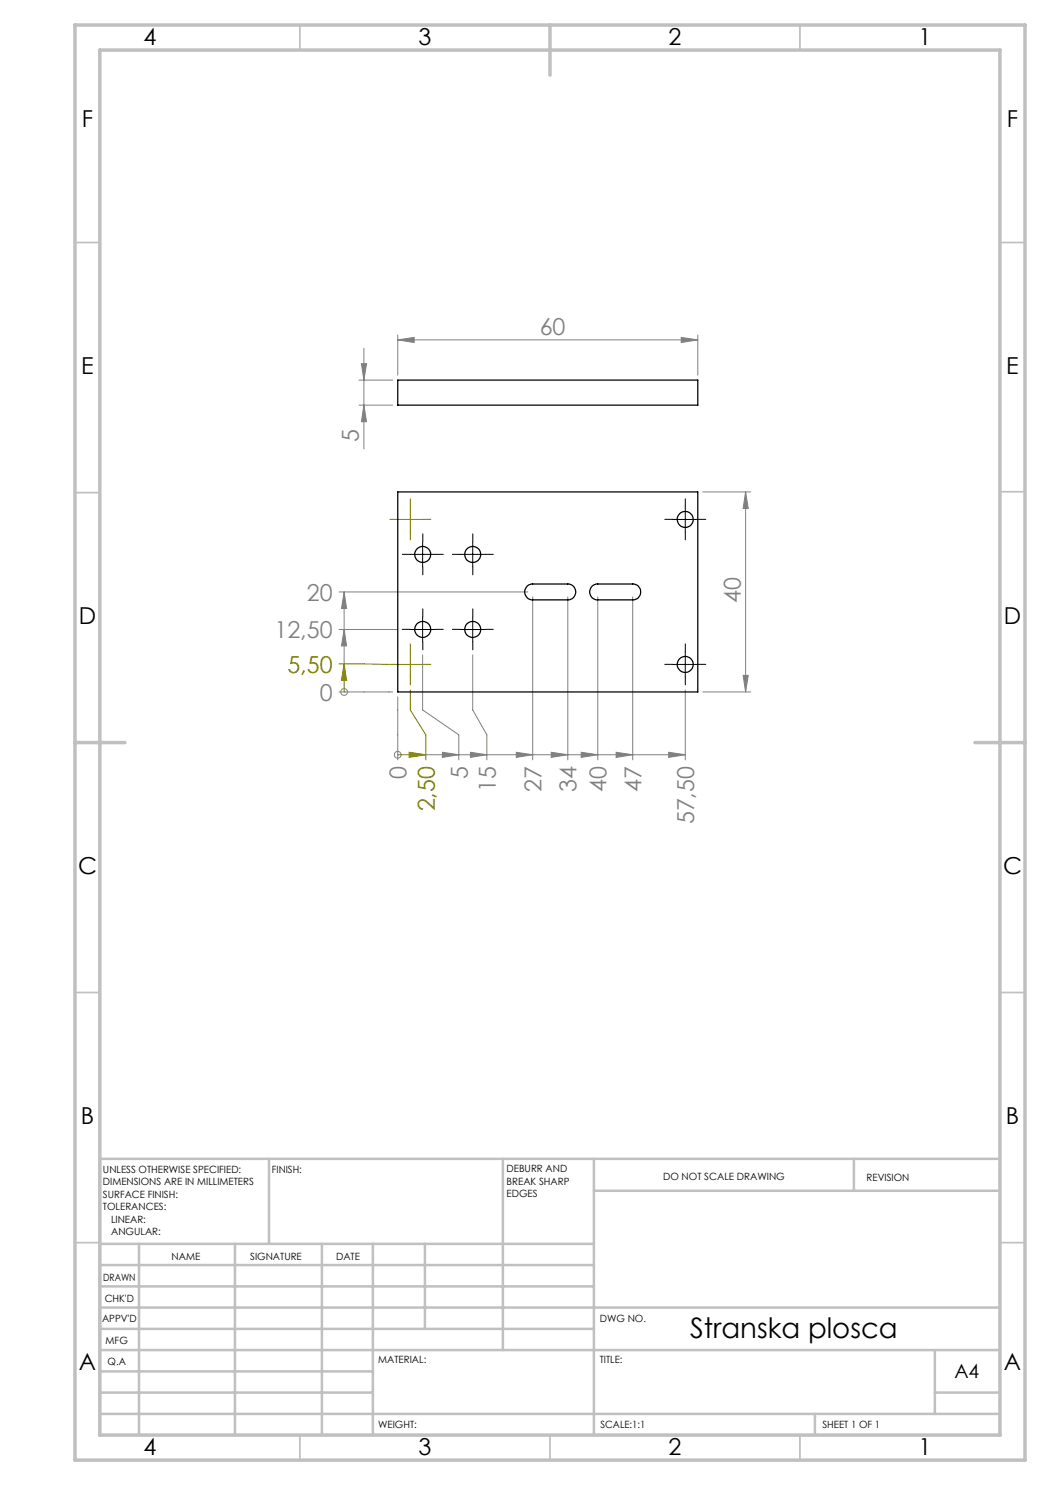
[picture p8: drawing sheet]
<svg xmlns="http://www.w3.org/2000/svg" width="210mm" height="297mm" viewBox="0 0 210 297" stroke-linecap="round" stroke-linejoin="round" font-family="sans-serif">
<path d="M79.6 103.9h4.9M82.1 101.4v5M67.8 132.8l10 .1h-.9M68.8 132.8v5.6M68.8 132.8l.5 3.3h-1zM79.6 132.9h4.9M82.1 138v4l3.1 5v5M82.1 130.4v5M79.6 151h5.6M81.8 150.5l3.4 .5-3.4 .5z" fill="none" stroke="#808000" stroke-width=".2"/>
<g fill="none" stroke="#808080" stroke-width=".2">
<path d="M71.8 76h6.7M72.3 72.7h1l-.5 3.3zM72.8 69.7v20.1M79.6 68l3.2-.5v1zM79.6 67v8M79.6 68h60M136.2 67.5l3.4 .5-3.4 .5zM139.6 67v8M71.8 81h6.7M72.8 81l.5 3.3h-1zM140.5 98.4h9.6M149.1 98.4v40"/>
<path d="M149.1 98.4l.5 3.3h-1zM67.8 118.4h37.8M68.8 118.4v14.4M68.8 118.4l.5 3.3h-1zM106.5 119.4v32.6M113.6 119.4v32.6M119.6 119.4v32.6M126.5 119.4v32.6M67.8 138.4h10.7M67.8 125.9h11.6M68.8 125.9l.5 3.3h-1zM68.8 138.4h.1"/>
<path d="M79.6 139.4v12.6M84.5 131v11l7.3 5v5M94.5 131v11l2.9 5v5M137.1 138v14M140.5 138.4h9.6M148.6 135.1h1l-.5 3.3zM79.6 151h.1M85.2 151h51.9M88.5 150.5l3.3 .5-3.3 .5zM94.1 150.5l3.3 .5-3.3 .5zM103.3 150.5l3.2 .5-3.2 .5zM110.2 150.5l3.4 .5-3.4 .5z"/>
<path d="M116.2 150.5l3.4 .5-3.4 .5zM123.2 150.5l3.3 .5-3.3 .5zM133.7 150.5l3.4 .5-3.4 .5z"/>
<circle cx="68.8" cy="138.4" r=".69"/>
<circle cx="79.5" cy="151" r=".68"/>
</g>
<g fill="none" stroke="#000" stroke-width=".2" stroke-dasharray="15.2 1.3 1.3 1.3">
<path d="M82.1 110.9h-1.6M84.6 108.4v-1.6M84.6 113.4v1.6M87.1 110.9h1.6M92.1 110.9h-1.6M94.6 108.4v-1.6M94.6 113.4v1.6M97.1 110.9h1.6M134.6 103.9h-1.6M137.1 101.4v-1.6M137.1 106.4v1.6M139.6 103.9h1.6"/>
<path d="M82.1 125.9h-1.6M84.6 123.4v-1.6M84.6 128.4v1.6M87.1 125.9h1.6M92.1 125.9h-1.6M94.6 123.4v-1.6M94.6 128.4v1.6M97.1 125.9h1.6M134.6 132.9h-1.6M137.1 130.4v-1.6M137.1 135.4v1.6M139.6 132.9h1.6"/>
</g>
<path d="M82.1 110.9h4.9M84.5 108.4v5M92 110.9h5M94.5 108.4v5M134.5 103.9h5.1M137.1 101.4v5M82.1 125.9h4.9M84.5 123.4v5M92 125.9h5M94.5 123.4v5M134.5 132.9h5.1M137.1 130.4v5" fill="none" stroke="#000" stroke-width=".2"/>
<path d="M79.6 103.9h-1.6M82.1 101.4v-1.6M82.1 106.4v1.6M84.6 103.9h1.6M79.6 132.9h-1.6M82.1 130.4v-1.6M82.1 135.4v1.6M84.6 132.9h1.6" fill="none" stroke="#808000" stroke-width=".2" stroke-dasharray="15.2 1.3 1.3 1.3"/>
<g fill="none" stroke="#c0c0c0" stroke-width=".35">
<path d="M60 5v5M160 5v5M15 48.5h5M200 48.5h5M15 98.5h5M200 98.4h5M15 198.5h5M200 198.5h5M15 248.5h5M200 248.5h5M60 287v5M110 287v5"/>
<path d="M160 287v5"/>
</g>
<g fill="none" stroke="#c0c0c0" stroke-width=".5">
<path d="M53.8 231.8v17M100.6 231.8v38.2M118.8 231.8v55.2M118.8 238.2h81.2M170.8 231.8v6.4M200 231.8h-180v55.2M20 248.8h98.8M20 257.3h98.8M20 253h98.8M27.8 248.8v38.2M47 248.8v38.2M64.4 248.8v38.2"/>
<path d="M74.6 248.8v38.2M85 248.8v17M20 265.8h98.8M20 261.5h180M20 278.5h54.6M20 274.3h54.6M20 270h180M187 278.5h13M187 270v12.8M20 282.8h180M163 282.8v4.2"/>
</g>
<path d="M15 5h190v287h-190zM20 10h180v277h-180zM110 5v10M15 148.5h10M195 148.5h10" fill="none" stroke="#c0c0c0" stroke-width=".7"/>
<g fill="#808000">
<path d="M68.8 132.8l.5 3.3h-1z"/>
<path d="M81.8 150.5l3.4 .5-3.4 .5z"/>
</g>
<g fill="#808080">
<path d="M68.8 125.9l.5 3.3h-1zM68.8 118.4l.5 3.3h-1z"/>
<path d="M88.5 150.5l3.3 .5-3.3 .5zM94.1 150.5l3.3 .5-3.3 .5zM103.3 150.5l3.2 .5-3.2 .5zM110.2 150.5l3.4 .5-3.4 .5zM116.2 150.5l3.4 .5-3.4 .5zM123.2 150.5l3.3 .5-3.3 .5zM133.7 150.5l3.4 .5-3.4 .5z"/>
<path d="M136.2 67.5l3.4 .5-3.4 .5zM79.6 68l3.2-.5v1z"/>
<path d="M72.8 81l.5 3.3h-1zM72.3 72.7h1l-.5 3.3z"/>
<path d="M148.6 135.1h1l-.5 3.3zM149.1 98.4l.5 3.3h-1z"/>
</g>
<g fill="none" stroke="#000" stroke-width=".25">
<path d="M79.6 76h60v5h-60zM79.6 98.4h60v40h-60zM105.5 117.2l.8-.4h7.3a1.59 1.59 0 0 1 1.6 1.6 1.59 1.59 0 0 1-1.6 1.6h-7.1a1.6 1.6 0 0 1-1.4-1.1 1.6 1.6 0 0 1 .4-1.7zM118.5 117.2l.7-.4h7.3a1.59 1.59 0 0 1 1.6 1.6 1.59 1.59 0 0 1-1.6 1.6h-6.9a1.6 1.6 0 0 1-1.6-1 1.6 1.6 0 0 1 .5-1.8z"/>
<circle cx="84.5" cy="110.9" r="1.6"/>
<circle cx="94.5" cy="110.9" r="1.61"/>
<circle cx="137" cy="103.9" r="1.59"/>
<circle cx="84.6" cy="125.9" r="1.6"/>
<circle cx="94.5" cy="125.9" r="1.61"/>
<circle cx="137" cy="132.9" r="1.6"/>
</g>
<text font-size="5.6" x="138" y="267.5">Stranska plosca</text>
<g font-size="4.7">
<text x="28.7" y="9">4</text>
<text x="83.7" y="9">3</text>
<text x="133.7" y="9">2</text>
<text x="183.7" y="9">1</text>
<text x="16.4" y="25.5">F</text>
<text x="201.4" y="25.5">F</text>
<text x="16.2" y="74.7">E</text>
<text x="201.2" y="74.7">E</text>
<text x="15.8" y="124.7">D</text>
<text x="200.8" y="124.7">D</text>
<text x="15.6" y="174.7">C</text>
<text x="200.6" y="174.7">C</text>
<text x="16.2" y="224.7">B</text>
<text x="201.2" y="224.7">B</text>
<text x="15.8" y="274">A</text>
<text x="200.8" y="274">A</text>
<text x="28.7" y="291">4</text>
<text x="83.7" y="291">3</text>
<text x="133.7" y="291">2</text>
<text x="183.7" y="291">1</text>
</g>
<g font-size="4.7" fill="#808080">
<text x="107.9" y="67">60</text>
<text x="71.8" y="88.5" transform="rotate(-90 71.8 88.5)">5</text>
<text x="61.4" y="120.1">20</text>
<text x="148.1" y="120.7" transform="rotate(-90 148.1 120.7)">40</text>
<text x="54.9" y="127.6">12,50</text>
<text x="63.9" y="140.1">0</text>
<text x="81.3" y="155.8" transform="rotate(-90 81.3 155.8)">0</text>
<text x="93.6" y="155.8" transform="rotate(-90 93.6 155.8)">5</text>
<text x="99.2" y="158.4" transform="rotate(-90 99.2 158.4)">15</text>
<text x="108.3" y="158.4" transform="rotate(-90 108.3 158.4)">27</text>
<text x="115.3" y="158.4" transform="rotate(-90 115.3 158.4)">34</text>
<text x="121.3" y="158.4" transform="rotate(-90 121.3 158.4)">40</text>
<text x="128.3" y="158.4" transform="rotate(-90 128.3 158.4)">47</text>
<text x="138.8" y="164.9" transform="rotate(-90 138.8 164.9)">57,50</text>
</g>
<g font-size="4.7" fill="#808000">
<text x="57.5" y="134.5">5,50</text>
<text x="86.9" y="162.3" transform="rotate(-90 86.9 162.3)">2,50</text>
</g>
<text font-size="3.9" x="190.9" y="275.5">A4</text>
<g font-size="2">
<text x="20.6" y="234.6">UNLESS OTHERWISE SPECIFIED:</text>
<text x="20.6" y="237.1">DIMENSIONS ARE IN MILLIMETERS</text>
<text x="20.6" y="239.6">SURFACE FINISH:</text>
<text x="54.4" y="234.6">FINISH:</text>
<text x="101.3" y="234.5">DEBURR AND</text>
<text x="101.3" y="237">BREAK SHARP</text>
<text x="101.3" y="239.5">EDGES</text>
<text x="132.6" y="236">DO NOT SCALE DRAWING</text>
<text x="173.3" y="236.2">REVISION</text>
<text x="20.6" y="242.1">TOLERANCES:</text>
<text x="22.2" y="244.6">LINEAR:</text>
<text x="22.2" y="247.1">ANGULAR:</text>
<text x="34.3" y="252">NAME</text>
<text x="50" y="251.9">SIGNATURE</text>
<text x="67.2" y="251.9">DATE</text>
<text x="20.6" y="256.1">DRAWN</text>
<text x="20.9" y="260.3">CHK'D</text>
<text x="20.4" y="264.4">APPV'D</text>
<text x="21.1" y="268.8">MFG</text>
<text x="120" y="264.4">DWG NO.</text>
<text x="21.5" y="273">Q.A</text>
<text x="75.6" y="272.5">MATERIAL:</text>
<text x="120" y="272.5">TITLE:</text>
<text x="75.6" y="285.5">WEIGHT:</text>
<text x="120.1" y="285.6">SCALE:1:1</text>
<text x="164.5" y="285.6">SHEET 1 OF 1</text>
</g>
</svg>
